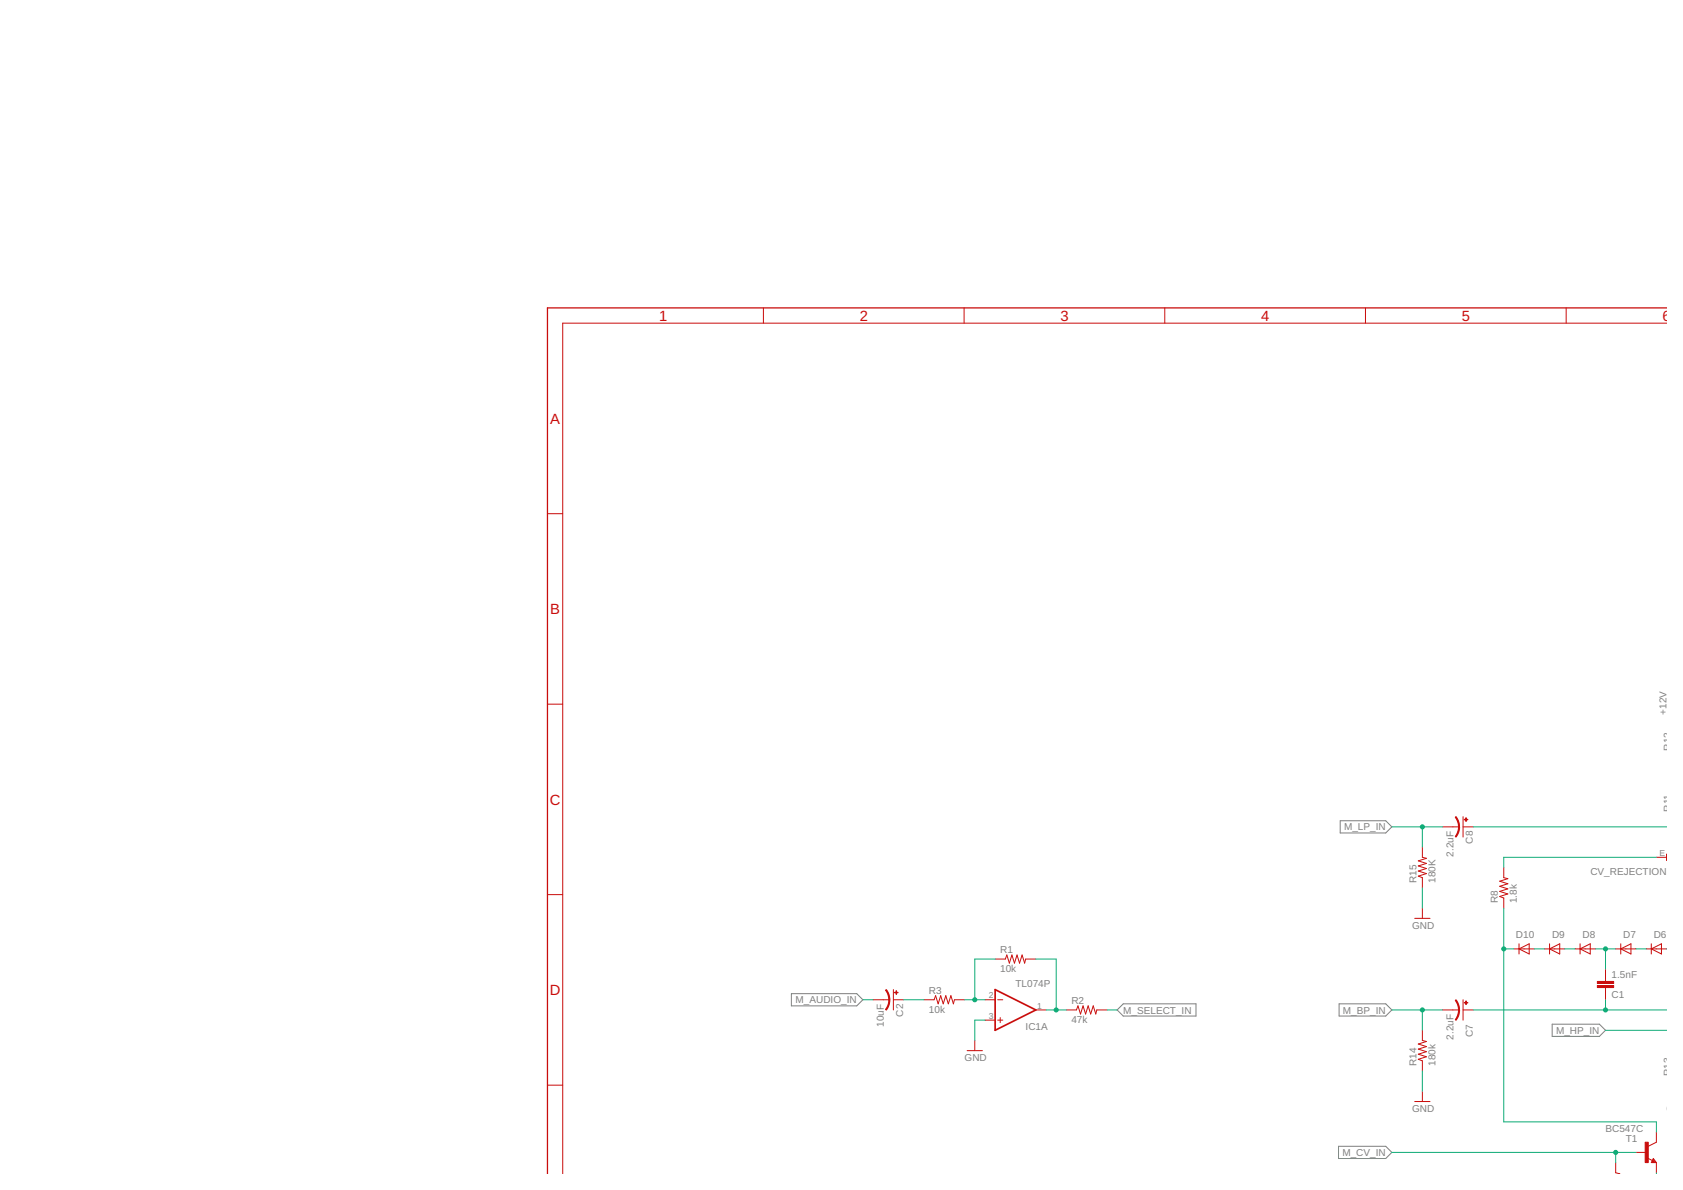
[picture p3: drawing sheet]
<svg xmlns="http://www.w3.org/2000/svg" width="420mm" height="297mm" viewBox="0 0 420 297" stroke-linecap="round" stroke-linejoin="round" font-family="sans-serif">
<path d="M334.6 204.9h11.3l1.6 1.5-1.6 1.5h-11.3zM197.6 248h16.3l1.5 1.6-1.5 1.5h-16.3zM278.9 252.1l1.5-1.5h18.2v3h-18.2zM334.3 250.6h11.6l1.6 1.5-1.6 1.5h-11.6zM387.5 255.7h11.8l1.5 1.5-1.5 1.5h-11.8zM334.2 286.1h11.7l1.6 1.6-1.6 1.5h-11.7z" fill="none" stroke="#808080" stroke-width=".25"/>
<path d="M248.4 247l10.2 5.1-10.2 5.1z" fill="none" stroke="#c90d0c" stroke-width=".42"/>
<g fill="none" stroke="#c90d0c" stroke-width=".25">
<path d="M190.6 76.9v3.8M240.7 76.9v3.8M290.8 76.9v3.8M340.9 76.9v3.8M391 76.9v3.8M416 80.7h-275.5v212.2M136.7 128.2h3.8M136.7 175.8h3.8M355.1 211.5v2.5l1 .2-2 .7 2 .6-2 .7 2 .6-2 .6 2 .7-2 .6 1 .4v2.5M360.2 206.4h4M365.3 203.9v5M365.3 206.4h2.5"/>
<path d="M375.4 216.5v2.6l1 .2-2 .7 2 .6-2 .6 2 .7-2 .6 2 .6-2 .7 1 .4v2.5M413.5 214h2.5M136.7 223.3h3.8M248.4 239.4h2.6l.4-1 .6 2 .6-2 .7 2 .6-2 .6 2 .7-2 .6 2 .3-1h2.5M353.2 229.2h3.8M355.1 226.7v2.5M378 236.9h5M379.2 236.9l2.6-1.3v2.5zM379.2 235.6v2.5M385.6 236.9h5.1M386.8 236.9l2.6-1.3v2.5zM386.8 235.6v2.5"/>
<path d="M393.2 236.9h5.1M394.5 236.9l2.5-1.3v2.5zM394.5 235.6v2.5M403.4 236.9h5M404.6 236.9l2.6-1.3v2.5zM404.6 235.6v2.5M411 236.9h5M412.2 236.9l2.6-1.3v2.5zM412.2 235.6v2.5M218 249.6h4M223 249.6h2.6M223 247v5.1"/>
<path d="M230.7 249.6h2.5l.4-1.1 .6 2.1 .6-2.1 .7 2.1 .6-2.1 .6 2.1 .7-2.1 .6 2.1 .3-1h2.5M243.4 259.7v2.6M245.9 254.6h2.5M245.9 249.6h2.5M249.1 254.6h1.2M249.1 249.6h1.2M249.7 254v1.3M258.6 252.1h2.5M266.2 252.1h2.5l.4-1 .6 2 .7-2 .6 2 .7-2 .6 2 .6-2 .7 2 .2-1h2.6M355.1 257.2v2.5l1 .3-2 .6 2 .6-2 .7 2 .6-2 .6 2 .7-2 .6 1 .4v2.5M360.2 252.1h4M365.3 252.1h2.5"/>
<path d="M365.3 249.6v5M400.8 241.9v3.1M400.8 246.5v3.1M136.7 270.9h3.8M241.4 262.3h3.9M353.2 275h3.8M355.1 272.4v2.6M403.4 290.2v2.5l.6 .2M408.4 287.7h2.6M411.3 289.1l1.2 .6M412.7 289.2l.8 1h-1.3zM412.7 289.7l.2 .2h-.4l.2-.5 .6 .7h-.8"/>
<path d="M413.5 282.6v2.5l-2 1M413.5 290.2v2.5"/>
</g>
<g fill="#c90d0c" stroke="#c90d0c" stroke-width=".25">
<path d="M398.8 246h4v.5h-4z"/>
<path d="M398.8 245h4v.5h-4z"/>
<path d="M223.7 247.3h.1v.9h-.1z"/>
<path d="M223.3 247.7h.9v.1h-.9z"/>
<path d="M410.7 285.1h.8v5.1h-.8z"/>
<path d="M365.9 249.9h.2v.8h-.2z"/>
<path d="M365.5 250.2h.9v.2h-.9z"/>
<path d="M365.9 204.1h.2v.9h-.2z"/>
<path d="M365.5 204.5h.9v.1h-.9z"/>
</g>
<g fill="#c90d0c" stroke="#c90d0c" stroke-width=".25">
<path d="M221.9 249.6h.2v.8l-.8 1.7-.2-.1 .7-1.4z" fill-rule="evenodd"/>
<path d="M221.1 247.2l.2-.2 .4 .7 .4 1.9h-.2l-.3-1.5z" fill-rule="evenodd"/>
<path d="M364.1 252.1h.3l-.2 1.4-.7 1.2-.2-.2 .7-1.4z" fill-rule="evenodd"/>
<path d="M363.3 249.7l.2-.1 .4 .7 .5 1.8h-.3l-.1-1z" fill-rule="evenodd"/>
<path d="M364.1 206.4h.3l-.2 1.4-.7 1.2-.2-.2 .7-1.4z" fill-rule="evenodd"/>
<path d="M363.3 204l.2-.2 .4 .7 .5 1.9h-.3l-.1-1z" fill-rule="evenodd"/>
</g>
<path d="M416 76.9h-279.3v216" fill="none" stroke="#c90d0c" stroke-width=".32"/>
<g fill="none" stroke="#0dab76" stroke-width=".25">
<path d="M347.5 206.4h12.7M355.1 206.4v5.1M367.8 206.4h48.2M413.5 214h-38.1v2.5M248.4 239.4h-5v10.2M258.6 239.4h5.1v12.7M355.1 221.6v5.1M375.4 226.7v53.3h38.1v2.6M375.4 236.9h2.6M383 236.9h2.6M390.7 236.9h2.5M398.3 236.9h5.1"/>
<path d="M400.8 236.9v5M408.4 236.9h2.6M215.4 249.6h2.6M225.6 249.6h5.1M240.8 249.6h5.1M245.9 254.6h-2.5v5.1M261.1 252.1h5.1M276.4 252.1h2.5M347.5 252.1h12.7M355.1 252.1v5.1M367.8 252.1h48.2M400.8 249.6v2.5"/>
<path d="M400.8 257.2h15.2M355.1 267.3v5.1M347.5 287.7h60.9M403.4 287.7v2.5M413.5 292.7v.2"/>
</g>
<g fill="#0dab76" stroke="#0dab76" stroke-width=".25">
<circle cx="243.4" cy="249.6" r=".51"/>
<circle cx="263.7" cy="252.1" r=".51"/>
<circle cx="403.4" cy="287.7" r=".51"/>
<circle cx="375.4" cy="236.9" r=".51"/>
<circle cx="400.8" cy="236.9" r=".51"/>
<circle cx="400.8" cy="252.1" r=".51"/>
<circle cx="355.1" cy="252.1" r=".51"/>
<circle cx="355.1" cy="206.4" r=".51"/>
</g>
<g font-size="3.7" fill="#c90d0c">
<text x="164.5" y="80.1">1</text>
<text x="214.6" y="80.1">2</text>
<text x="264.7" y="80.1">3</text>
<text x="314.8" y="80.1">4</text>
<text x="364.9" y="80.1">5</text>
<text x="415" y="80.1">6</text>
<text x="137.4" y="105.7">A</text>
<text x="137.4" y="153.3">B</text>
<text x="137.2" y="200.8">C</text>
<text x="137.2" y="248.4">D</text>
</g>
<g font-size="2.5" fill="#808080">
<text x="416.1" y="178.4" transform="rotate(-90 416.1 178.4)">+12V</text>
<text x="417.1" y="187.3" transform="rotate(-90 417.1 187.3)">R12</text>
<text x="417.1" y="202.6" transform="rotate(-90 417.1 202.6)">R11</text>
<text x="335.5" y="207.3">M_LP_IN</text>
<text x="362.8" y="213.8" transform="rotate(-90 362.8 213.8)">2.2uF</text>
<text x="367.7" y="210.6" transform="rotate(-90 367.7 210.6)">C8</text>
<text x="353.6" y="220.4" transform="rotate(-90 353.6 220.4)">R15</text>
<text x="358.4" y="220.4" transform="rotate(-90 358.4 220.4)">180K</text>
<text x="397" y="218.3">CV_REJECTION</text>
<text x="373.9" y="225.4" transform="rotate(-90 373.9 225.4)">R8</text>
<text x="378.7" y="225.4" transform="rotate(-90 378.7 225.4)">1.8k</text>
<text x="352.6" y="231.8">GND</text>
<text x="249.7" y="237.9">R1</text>
<text x="378.5" y="234">D10</text>
<text x="387.5" y="234">D9</text>
<text x="395.1" y="234">D8</text>
<text x="405.2" y="234">D7</text>
<text x="412.9" y="234">D6</text>
<text x="249.7" y="242.7">10k</text>
<text x="402.3" y="244.1">1.5nF</text>
<text x="198.6" y="250.5">M_AUDIO_IN</text>
<text x="231.9" y="248.1">R3</text>
<text x="253.5" y="246.3">TL074P</text>
<text x="267.5" y="250.6">R2</text>
<text x="402.3" y="249.2">C1</text>
<text x="220.6" y="256.3" transform="rotate(-90 220.6 256.3)">10uF</text>
<text x="225.4" y="253.8" transform="rotate(-90 225.4 253.8)">C2</text>
<text x="231.9" y="252.9">10k</text>
<text x="256" y="257.1">IC1A</text>
<text x="267.5" y="255.4">47k</text>
<text x="280.4" y="253">M_SELECT_IN</text>
<text x="335.3" y="253">M_BP_IN</text>
<text x="362.8" y="259.5" transform="rotate(-90 362.8 259.5)">2.2uF</text>
<text x="367.7" y="258.9" transform="rotate(-90 367.7 258.9)">C7</text>
<text x="388.5" y="258.1">M_HP_IN</text>
<text x="240.8" y="264.8">GND</text>
<text x="353.6" y="266.1" transform="rotate(-90 353.6 266.1)">R14</text>
<text x="358.4" y="266.1" transform="rotate(-90 358.4 266.1)">180k</text>
<text x="417.1" y="268.6" transform="rotate(-90 417.1 268.6)">R13</text>
<text x="352.6" y="277.5">GND</text>
<text x="400.8" y="282.6">BC547C</text>
<text x="405.9" y="285.1">T1</text>
<text x="335.1" y="288.5">M_CV_IN</text>
</g>
<g font-size="2.1" fill="#808080">
<text x="414.3" y="213.6">E</text>
<text x="246.9" y="249.2">2</text>
<text x="258.9" y="251.7">1</text>
<text x="246.9" y="254.3">3</text>
</g>
</svg>
